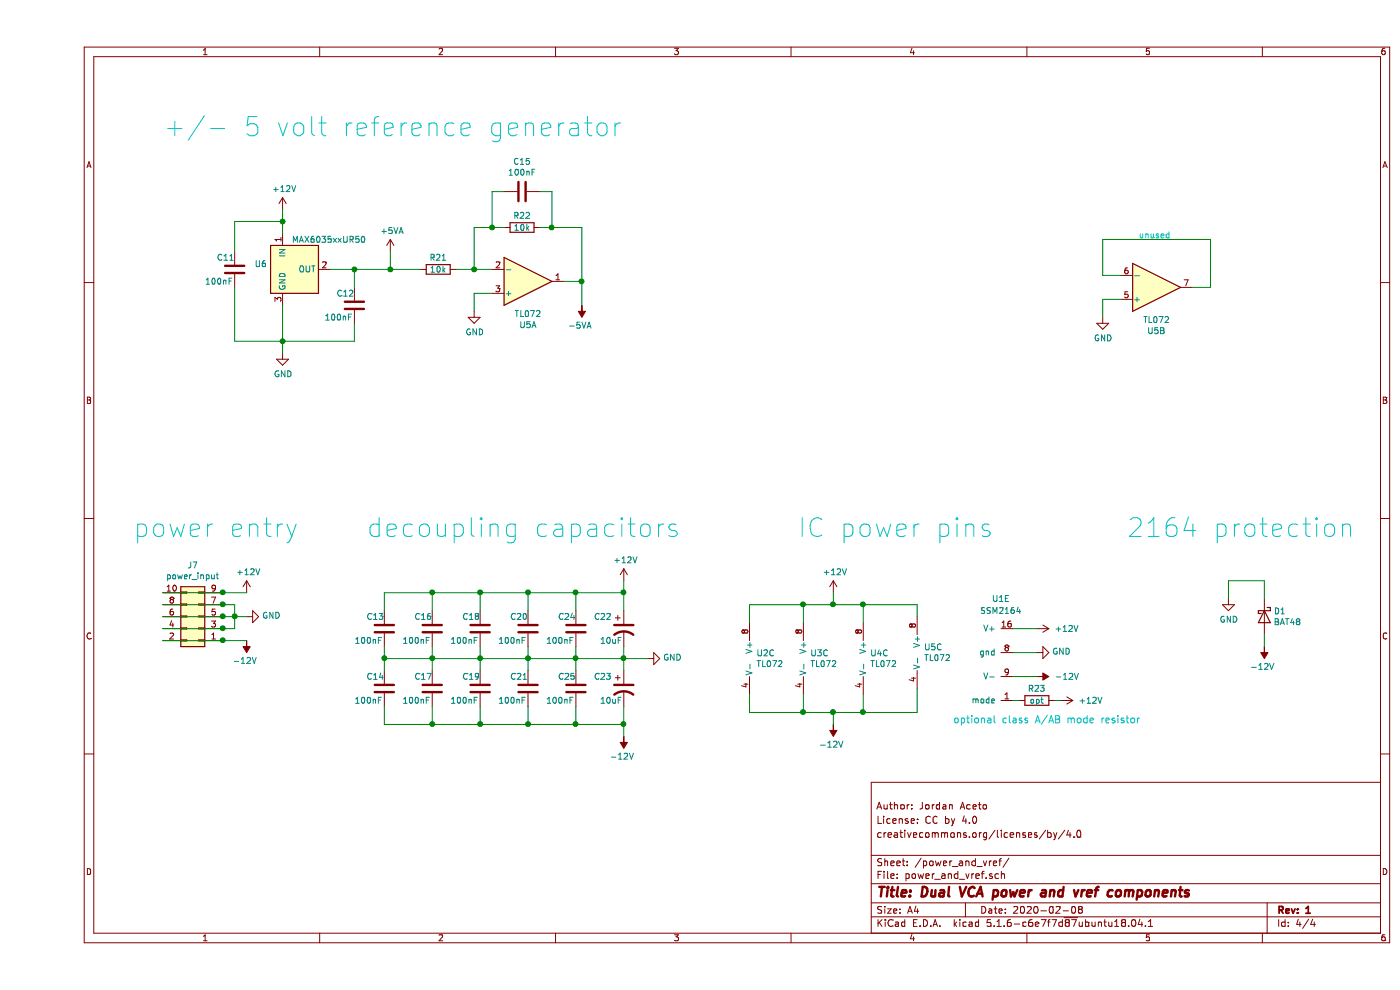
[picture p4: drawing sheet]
EESchema Schematic File Version 4
EELAYER 30 0
EELAYER END
$Descr A4 11693 8268
encoding utf-8
Sheet 4 4
Title "Dual VCA power and vref components"
Date "2020-02-08"
Rev "1"
Comp ""
Comment1 "creativecommons.org/licenses/by/4.0"
Comment2 "License: CC by 4.0"
Comment3 "Author: Jordan Aceto"
Comment4 ""
$EndDescr
$Comp
L dual_VCA:SSM2164 U?
U 5 1
P 8050 5450
AR Path="/5E6E7297" Ref="U?"  Part="5" 
AR Path="/5E6A7940/5E6E7297" Ref="U1"  Part="5" 
F 0 "U1" H 8050 5900 50  0000 C CNN
F 1 "SSM2164" H 8050 5800 50  0000 C CNN
F 2 "Package_DIP:DIP-16_W7.62mm" H 8150 5650 50  0001 C CNN
F 3 "" H 8150 5650 50  0001 C CNN
	5    8050 5450
	1    0    0    -1  
$EndComp
$Comp
L Amplifier_Operational:TL072 U?
U 3 1
P 6500 5500
AR Path="/5E6E729D" Ref="U?"  Part="3" 
AR Path="/5E6A7940/5E6E729D" Ref="U3"  Part="3" 
F 0 "U3" H 6458 5546 50  0000 L CNN
F 1 "TL072" H 6458 5455 50  0000 L CNN
F 2 "Package_DIP:DIP-8_W7.62mm" H 6500 5500 50  0001 C CNN
F 3 "http://www.ti.com/lit/ds/symlink/tl071.pdf" H 6500 5500 50  0001 C CNN
	3    6500 5500
	1    0    0    -1  
$EndComp
$Comp
L Amplifier_Operational:TL072 U?
U 3 1
P 7000 5500
AR Path="/5E6E72A3" Ref="U?"  Part="3" 
AR Path="/5E6A7940/5E6E72A3" Ref="U4"  Part="3" 
F 0 "U4" H 6958 5546 50  0000 L CNN
F 1 "TL072" H 6958 5455 50  0000 L CNN
F 2 "Package_DIP:DIP-8_W7.62mm" H 7000 5500 50  0001 C CNN
F 3 "http://www.ti.com/lit/ds/symlink/tl071.pdf" H 7000 5500 50  0001 C CNN
	3    7000 5500
	1    0    0    -1  
$EndComp
$Comp
L Connector_Generic:Conn_02x05_Odd_Even J?
U 1 1
P 1350 5150
AR Path="/5E6E72A9" Ref="J?"  Part="1" 
AR Path="/5E6A7940/5E6E72A9" Ref="J7"  Part="1" 
F 0 "J7" H 1400 4725 50  0000 C CNN
F 1 "power_input" H 1400 4816 50  0000 C CNN
F 2 "Connector_PinHeader_2.54mm:PinHeader_2x05_P2.54mm_Vertical" H 1350 5150 50  0001 C CNN
F 3 "~" H 1350 5150 50  0001 C CNN
	1    1350 5150
	-1   0    0    1   
$EndComp
$Comp
L Device:C C?
U 1 1
P 4100 5250
AR Path="/5E6E72AF" Ref="C?"  Part="1" 
AR Path="/5E6A7940/5E6E72AF" Ref="C20"  Part="1" 
F 0 "C20" H 3950 5350 50  0000 L CNN
F 1 "100nF" H 3850 5150 50  0000 L CNN
F 2 "Capacitor_SMD:C_0805_2012Metric_Pad1.15x1.40mm_HandSolder" H 4138 5100 50  0001 C CNN
F 3 "~" H 4100 5250 50  0001 C CNN
	1    4100 5250
	1    0    0    -1  
$EndComp
$Comp
L Device:C C?
U 1 1
P 4100 5750
AR Path="/5E6E72B5" Ref="C?"  Part="1" 
AR Path="/5E6A7940/5E6E72B5" Ref="C21"  Part="1" 
F 0 "C21" H 3950 5850 50  0000 L CNN
F 1 "100nF" H 3850 5650 50  0000 L CNN
F 2 "Capacitor_SMD:C_0805_2012Metric_Pad1.15x1.40mm_HandSolder" H 4138 5600 50  0001 C CNN
F 3 "~" H 4100 5750 50  0001 C CNN
	1    4100 5750
	1    0    0    -1  
$EndComp
Wire Wire Line
	6900 5200 6900 5050
Wire Wire Line
	6400 5050 6400 5200
Connection ~ 6900 5050
Wire Wire Line
	6900 5050 6650 5050
Wire Wire Line
	6400 5800 6400 5950
Wire Wire Line
	6900 5950 6900 5800
Wire Wire Line
	6650 6050 6650 5950
$Comp
L Device:CP1 C?
U 1 1
P 4900 5250
AR Path="/5E6E72CF" Ref="C?"  Part="1" 
AR Path="/5E6A7940/5E6E72CF" Ref="C22"  Part="1" 
F 0 "C22" H 4650 5350 50  0000 L CNN
F 1 "10uF" H 4700 5150 50  0000 L CNN
F 2 "Capacitor_THT:CP_Radial_D6.3mm_P2.50mm" H 4900 5250 50  0001 C CNN
F 3 "~" H 4900 5250 50  0001 C CNN
	1    4900 5250
	1    0    0    -1  
$EndComp
$Comp
L Device:CP1 C?
U 1 1
P 4900 5750
AR Path="/5E6E72D5" Ref="C?"  Part="1" 
AR Path="/5E6A7940/5E6E72D5" Ref="C23"  Part="1" 
F 0 "C23" H 4650 5850 50  0000 L CNN
F 1 "10uF" H 4700 5650 50  0000 L CNN
F 2 "Capacitor_THT:CP_Radial_D6.3mm_P2.50mm" H 4900 5750 50  0001 C CNN
F 3 "~" H 4900 5750 50  0001 C CNN
	1    4900 5750
	1    0    0    -1  
$EndComp
Wire Wire Line
	4900 5600 4900 5500
Wire Wire Line
	4100 5600 4100 5500
Wire Wire Line
	4100 5500 4500 5500
Connection ~ 4100 5500
Wire Wire Line
	4100 5500 4100 5400
Connection ~ 4900 5500
Wire Wire Line
	4900 5500 4900 5400
Wire Wire Line
	4100 5100 4100 4950
Wire Wire Line
	4100 4950 4500 4950
Wire Wire Line
	4100 5900 4100 6050
Wire Wire Line
	4100 6050 4500 6050
Wire Wire Line
	6900 5950 6650 5950
Connection ~ 6900 5950
$Comp
L power:GND #PWR?
U 1 1
P 5100 5500
AR Path="/5E6E72FA" Ref="#PWR?"  Part="1" 
AR Path="/5E6A7940/5E6E72FA" Ref="#PWR031"  Part="1" 
F 0 "#PWR031" H 5100 5250 50  0001 C CNN
F 1 "GND" V 5105 5372 50  0000 R CNN
F 2 "" H 5100 5500 50  0001 C CNN
F 3 "" H 5100 5500 50  0001 C CNN
	1    5100 5500
	0    -1   -1   0   
$EndComp
Wire Wire Line
	5100 5500 4900 5500
$Comp
L power:GND #PWR?
U 1 1
P 8350 5450
AR Path="/5E6E7301" Ref="#PWR?"  Part="1" 
AR Path="/5E6A7940/5E6E7301" Ref="#PWR033"  Part="1" 
F 0 "#PWR033" H 8350 5200 50  0001 C CNN
F 1 "GND" V 8355 5322 50  0000 R CNN
F 2 "" H 8350 5450 50  0001 C CNN
F 3 "" H 8350 5450 50  0001 C CNN
	1    8350 5450
	0    -1   -1   0   
$EndComp
Wire Wire Line
	8350 5250 8150 5250
Wire Wire Line
	8350 5450 8150 5450
Wire Wire Line
	8350 5650 8150 5650
$Comp
L Device:R R?
U 1 1
P 8350 5850
AR Path="/5E6E7316" Ref="R?"  Part="1" 
AR Path="/5E6A7940/5E6E7316" Ref="R23"  Part="1" 
F 0 "R23" V 8250 5850 50  0000 C CNN
F 1 "opt" V 8350 5850 50  0000 C CNN
F 2 "Resistor_THT:R_Axial_DIN0207_L6.3mm_D2.5mm_P10.16mm_Horizontal" V 8280 5850 50  0001 C CNN
F 3 "~" H 8350 5850 50  0001 C CNN
	1    8350 5850
	0    1    1    0   
$EndComp
Wire Wire Line
	8200 5850 8150 5850
Wire Wire Line
	8550 5850 8500 5850
$Comp
L power:GND #PWR?
U 1 1
P 1750 5150
AR Path="/5E6E7324" Ref="#PWR?"  Part="1" 
AR Path="/5E6A7940/5E6E7324" Ref="#PWR022"  Part="1" 
F 0 "#PWR022" H 1750 4900 50  0001 C CNN
F 1 "GND" V 1755 5022 50  0000 R CNN
F 2 "" H 1750 5150 50  0001 C CNN
F 3 "" H 1750 5150 50  0001 C CNN
	1    1750 5150
	0    -1   -1   0   
$EndComp
Wire Wire Line
	1750 4950 1550 4950
Wire Wire Line
	1750 5150 1650 5150
Wire Wire Line
	1750 5350 1550 5350
Wire Wire Line
	1550 5050 1650 5050
Wire Wire Line
	1650 5050 1650 5150
Connection ~ 1650 5150
Wire Wire Line
	1650 5150 1550 5150
Wire Wire Line
	1650 5150 1650 5250
Wire Wire Line
	1650 5250 1550 5250
Wire Wire Line
	1550 5050 1050 5050
Connection ~ 1550 5050
Wire Wire Line
	1550 5150 1050 5150
Connection ~ 1550 5150
Wire Wire Line
	1550 5250 1050 5250
Connection ~ 1550 5250
Wire Wire Line
	1550 5350 1050 5350
Connection ~ 1550 5350
Wire Wire Line
	1550 4950 1050 4950
Connection ~ 1550 4950
$Comp
L Device:C C?
U 1 1
P 3300 5250
AR Path="/5E6E7349" Ref="C?"  Part="1" 
AR Path="/5E48E312/5E6E7349" Ref="C?"  Part="1" 
AR Path="/5E6A7940/5E6E7349" Ref="C16"  Part="1" 
F 0 "C16" H 3150 5350 50  0000 L CNN
F 1 "100nF" H 3050 5150 50  0000 L CNN
F 2 "Capacitor_SMD:C_0805_2012Metric_Pad1.15x1.40mm_HandSolder" H 3338 5100 50  0001 C CNN
F 3 "~" H 3300 5250 50  0001 C CNN
	1    3300 5250
	1    0    0    -1  
$EndComp
$Comp
L Device:C C?
U 1 1
P 3300 5750
AR Path="/5E6E734F" Ref="C?"  Part="1" 
AR Path="/5E48E312/5E6E734F" Ref="C?"  Part="1" 
AR Path="/5E6A7940/5E6E734F" Ref="C17"  Part="1" 
F 0 "C17" H 3150 5850 50  0000 L CNN
F 1 "100nF" H 3050 5650 50  0000 L CNN
F 2 "Capacitor_SMD:C_0805_2012Metric_Pad1.15x1.40mm_HandSolder" H 3338 5600 50  0001 C CNN
F 3 "~" H 3300 5750 50  0001 C CNN
	1    3300 5750
	1    0    0    -1  
$EndComp
Wire Wire Line
	3700 5600 3700 5500
Wire Wire Line
	3300 5600 3300 5500
Wire Wire Line
	3300 5500 3700 5500
Connection ~ 3300 5500
Wire Wire Line
	3300 5500 3300 5400
Connection ~ 3700 5500
Wire Wire Line
	3700 5500 3700 5400
Wire Wire Line
	3300 5100 3300 4950
Wire Wire Line
	3700 4950 3700 5100
Wire Wire Line
	3300 5900 3300 6050
Wire Wire Line
	3700 6050 3700 5900
$Comp
L Device:C C?
U 1 1
P 3700 5250
AR Path="/5E6E7360" Ref="C?"  Part="1" 
AR Path="/5E48E312/5E6E7360" Ref="C?"  Part="1" 
AR Path="/5E6A7940/5E6E7360" Ref="C18"  Part="1" 
F 0 "C18" H 3550 5350 50  0000 L CNN
F 1 "100nF" H 3450 5150 50  0000 L CNN
F 2 "Capacitor_SMD:C_0805_2012Metric_Pad1.15x1.40mm_HandSolder" H 3738 5100 50  0001 C CNN
F 3 "~" H 3700 5250 50  0001 C CNN
	1    3700 5250
	1    0    0    -1  
$EndComp
$Comp
L Device:C C?
U 1 1
P 3700 5750
AR Path="/5E6E7366" Ref="C?"  Part="1" 
AR Path="/5E48E312/5E6E7366" Ref="C?"  Part="1" 
AR Path="/5E6A7940/5E6E7366" Ref="C19"  Part="1" 
F 0 "C19" H 3550 5850 50  0000 L CNN
F 1 "100nF" H 3450 5650 50  0000 L CNN
F 2 "Capacitor_SMD:C_0805_2012Metric_Pad1.15x1.40mm_HandSolder" H 3738 5600 50  0001 C CNN
F 3 "~" H 3700 5750 50  0001 C CNN
	1    3700 5750
	1    0    0    -1  
$EndComp
Wire Wire Line
	2900 4950 2900 5100
Wire Wire Line
	2900 6050 2900 5900
$Comp
L Device:C C?
U 1 1
P 2900 5250
AR Path="/5E6E736E" Ref="C?"  Part="1" 
AR Path="/5E48E312/5E6E736E" Ref="C?"  Part="1" 
AR Path="/5E6A7940/5E6E736E" Ref="C13"  Part="1" 
F 0 "C13" H 2750 5350 50  0000 L CNN
F 1 "100nF" H 2650 5150 50  0000 L CNN
F 2 "Capacitor_SMD:C_0805_2012Metric_Pad1.15x1.40mm_HandSolder" H 2938 5100 50  0001 C CNN
F 3 "~" H 2900 5250 50  0001 C CNN
	1    2900 5250
	1    0    0    -1  
$EndComp
$Comp
L Device:C C?
U 1 1
P 2900 5750
AR Path="/5E6E7374" Ref="C?"  Part="1" 
AR Path="/5E48E312/5E6E7374" Ref="C?"  Part="1" 
AR Path="/5E6A7940/5E6E7374" Ref="C14"  Part="1" 
F 0 "C14" H 2750 5850 50  0000 L CNN
F 1 "100nF" H 2650 5650 50  0000 L CNN
F 2 "Capacitor_SMD:C_0805_2012Metric_Pad1.15x1.40mm_HandSolder" H 2938 5600 50  0001 C CNN
F 3 "~" H 2900 5750 50  0001 C CNN
	1    2900 5750
	1    0    0    -1  
$EndComp
Wire Wire Line
	3300 4950 3700 4950
Wire Wire Line
	3300 6050 3700 6050
Wire Wire Line
	2900 5400 2900 5500
Wire Wire Line
	4100 4950 3700 4950
Connection ~ 4100 4950
Connection ~ 3700 4950
Wire Wire Line
	3300 4950 2900 4950
Connection ~ 3300 4950
Wire Wire Line
	3300 5500 2900 5500
Connection ~ 2900 5500
Wire Wire Line
	2900 5500 2900 5600
Wire Wire Line
	4100 5500 3700 5500
Wire Wire Line
	4100 6050 3700 6050
Connection ~ 4100 6050
Connection ~ 3700 6050
Wire Wire Line
	3300 6050 2900 6050
Connection ~ 3300 6050
$Comp
L Amplifier_Operational:TL072 U?
U 3 1
P 6050 5500
AR Path="/5E6E738B" Ref="U?"  Part="3" 
AR Path="/5E6A7940/5E6E738B" Ref="U2"  Part="3" 
F 0 "U2" H 6008 5546 50  0000 L CNN
F 1 "TL072" H 6008 5455 50  0000 L CNN
F 2 "Package_DIP:DIP-8_W7.62mm" H 6050 5500 50  0001 C CNN
F 3 "http://www.ti.com/lit/ds/symlink/tl071.pdf" H 6050 5500 50  0001 C CNN
	3    6050 5500
	1    0    0    -1  
$EndComp
Wire Wire Line
	6400 5050 5950 5050
Wire Wire Line
	5950 5050 5950 5200
Connection ~ 6400 5050
Wire Wire Line
	6400 5950 5950 5950
Wire Wire Line
	5950 5950 5950 5800
Connection ~ 6400 5950
$Comp
L Reference_Voltage:MAX6035xxUR50 U6
U 1 1
P 2150 2250
F 0 "U6" H 1921 2296 50  0000 R CNN
F 1 "MAX6035xxUR50" H 2750 2500 50  0000 R CNN
F 2 "Package_TO_SOT_SMD:SOT-23_Handsoldering" H 2250 1950 50  0001 C CIN
F 3 "https://datasheets.maximintegrated.com/en/ds/MAX6035.pdf" H 2250 1900 50  0001 C CIN
	1    2150 2250
	1    0    0    -1  
$EndComp
Wire Wire Line
	2050 1750 2050 1850
$Comp
L power:GND #PWR025
U 1 1
P 2050 2950
F 0 "#PWR025" H 2050 2700 50  0001 C CNN
F 1 "GND" H 2055 2777 50  0000 C CNN
F 2 "" H 2050 2950 50  0001 C CNN
F 3 "" H 2050 2950 50  0001 C CNN
	1    2050 2950
	1    0    0    -1  
$EndComp
Wire Wire Line
	2050 2950 2050 2850
$Comp
L Device:C C?
U 1 1
P 1650 2250
AR Path="/5E79C4F0" Ref="C?"  Part="1" 
AR Path="/5E48E312/5E79C4F0" Ref="C?"  Part="1" 
AR Path="/5E6A7940/5E79C4F0" Ref="C11"  Part="1" 
F 0 "C11" H 1500 2350 50  0000 L CNN
F 1 "100nF" H 1400 2150 50  0000 L CNN
F 2 "Capacitor_THT:C_Rect_L7.2mm_W2.5mm_P5.00mm_FKS2_FKP2_MKS2_MKP2" H 1688 2100 50  0001 C CNN
F 3 "~" H 1650 2250 50  0001 C CNN
	1    1650 2250
	1    0    0    -1  
$EndComp
Wire Wire Line
	2050 1850 1650 1850
Wire Wire Line
	1650 1850 1650 2100
Connection ~ 2050 1850
Wire Wire Line
	2050 1850 2050 1950
Wire Wire Line
	1650 2400 1650 2850
Wire Wire Line
	1650 2850 2050 2850
Connection ~ 2050 2850
Wire Wire Line
	2050 2850 2050 2550
$Comp
L Device:C C?
U 1 1
P 2650 2550
AR Path="/5E7A3FC7" Ref="C?"  Part="1" 
AR Path="/5E48E312/5E7A3FC7" Ref="C?"  Part="1" 
AR Path="/5E6A7940/5E7A3FC7" Ref="C12"  Part="1" 
F 0 "C12" H 2500 2650 50  0000 L CNN
F 1 "100nF" H 2400 2450 50  0000 L CNN
F 2 "Capacitor_THT:C_Rect_L7.2mm_W2.5mm_P5.00mm_FKS2_FKP2_MKS2_MKP2" H 2688 2400 50  0001 C CNN
F 3 "~" H 2650 2550 50  0001 C CNN
	1    2650 2550
	1    0    0    -1  
$EndComp
Wire Wire Line
	2650 2400 2650 2250
Wire Wire Line
	2650 2250 2450 2250
Wire Wire Line
	2650 2700 2650 2850
Wire Wire Line
	2650 2850 2050 2850
$Comp
L Amplifier_Operational:TL072 U5
U 3 1
P 7450 5450
F 0 "U5" H 7408 5496 50  0000 L CNN
F 1 "TL072" H 7408 5405 50  0000 L CNN
F 2 "Package_DIP:DIP-8_W7.62mm" H 7450 5450 50  0001 C CNN
F 3 "http://www.ti.com/lit/ds/symlink/tl071.pdf" H 7450 5450 50  0001 C CNN
	3    7450 5450
	1    0    0    -1  
$EndComp
Wire Wire Line
	7350 5150 7350 5050
Wire Wire Line
	7350 5050 6900 5050
Wire Wire Line
	7350 5750 7350 5950
Wire Wire Line
	7350 5950 6900 5950
$Comp
L Amplifier_Operational:TL072 U5
U 2 1
P 9350 2400
F 0 "U5" H 9350 2767 50  0000 C CNN
F 1 "TL072" H 9350 2676 50  0000 C CNN
F 2 "Package_DIP:DIP-8_W7.62mm" H 9350 2400 50  0001 C CNN
F 3 "http://www.ti.com/lit/ds/symlink/tl071.pdf" H 9350 2400 50  0001 C CNN
	2    9350 2400
	1    0    0    1   
$EndComp
$Comp
L Amplifier_Operational:TL072 U5
U 1 1
P 4100 2350
F 0 "U5" H 4100 2717 50  0000 C CNN
F 1 "TL072" H 4100 2626 50  0000 C CNN
F 2 "Package_DIP:DIP-8_W7.62mm" H 4100 2350 50  0001 C CNN
F 3 "http://www.ti.com/lit/ds/symlink/tl071.pdf" H 4100 2350 50  0001 C CNN
	1    4100 2350
	1    0    0    1   
$EndComp
$Comp
L power:GND #PWR027
U 1 1
P 3650 2600
F 0 "#PWR027" H 3650 2350 50  0001 C CNN
F 1 "GND" H 3655 2427 50  0000 C CNN
F 2 "" H 3650 2600 50  0001 C CNN
F 3 "" H 3650 2600 50  0001 C CNN
	1    3650 2600
	1    0    0    -1  
$EndComp
Wire Wire Line
	3650 2450 3800 2450
Wire Wire Line
	3650 2450 3650 2600
$Comp
L power:GND #PWR036
U 1 1
P 8900 2650
F 0 "#PWR036" H 8900 2400 50  0001 C CNN
F 1 "GND" H 8905 2477 50  0000 C CNN
F 2 "" H 8900 2650 50  0001 C CNN
F 3 "" H 8900 2650 50  0001 C CNN
	1    8900 2650
	1    0    0    -1  
$EndComp
Wire Wire Line
	8900 2500 9050 2500
Wire Wire Line
	8900 2500 8900 2650
Wire Wire Line
	9050 2300 8900 2300
Wire Wire Line
	8900 2300 8900 2000
Wire Wire Line
	8900 2000 9800 2000
Wire Wire Line
	9800 2000 9800 2400
Wire Wire Line
	9800 2400 9650 2400
$Comp
L Device:R R22
U 1 1
P 4050 1900
F 0 "R22" V 3950 1900 50  0000 C CNN
F 1 "10k" V 4050 1900 50  0000 C CNN
F 2 "Resistor_THT:R_Axial_DIN0207_L6.3mm_D2.5mm_P10.16mm_Horizontal" V 3980 1900 50  0001 C CNN
F 3 "~" H 4050 1900 50  0001 C CNN
	1    4050 1900
	0    1    1    0   
$EndComp
$Comp
L Device:R R21
U 1 1
P 3350 2250
F 0 "R21" V 3250 2250 50  0000 C CNN
F 1 "10k" V 3350 2250 50  0000 C CNN
F 2 "Resistor_THT:R_Axial_DIN0207_L6.3mm_D2.5mm_P10.16mm_Horizontal" V 3280 2250 50  0001 C CNN
F 3 "~" H 3350 2250 50  0001 C CNN
	1    3350 2250
	0    1    1    0   
$EndComp
Wire Wire Line
	3800 2250 3650 2250
Wire Wire Line
	3650 2250 3650 1900
Wire Wire Line
	3650 1900 3800 1900
Connection ~ 3650 2250
Wire Wire Line
	3650 2250 3500 2250
Wire Wire Line
	4400 2350 4550 2350
Wire Wire Line
	4550 2350 4550 1900
Wire Wire Line
	4550 1900 4300 1900
$Comp
L Device:C C15
U 1 1
P 4050 1600
F 0 "C15" V 3798 1600 50  0000 C CNN
F 1 "100nF" V 3889 1600 50  0000 C CNN
F 2 "Capacitor_THT:C_Rect_L7.2mm_W2.5mm_P5.00mm_FKS2_FKP2_MKS2_MKP2" H 4088 1450 50  0001 C CNN
F 3 "~" H 4050 1600 50  0001 C CNN
	1    4050 1600
	0    1    1    0   
$EndComp
Wire Wire Line
	3900 1600 3800 1600
Wire Wire Line
	3800 1600 3800 1900
Connection ~ 3800 1900
Wire Wire Line
	3800 1900 3900 1900
Wire Wire Line
	4200 1600 4300 1600
Wire Wire Line
	4300 1600 4300 1900
Connection ~ 4300 1900
Wire Wire Line
	4300 1900 4200 1900
Wire Wire Line
	3200 2250 2950 2250
Connection ~ 2650 2250
$Comp
L power:+5VA #PWR026
U 1 1
P 2950 2100
F 0 "#PWR026" H 2950 1950 50  0001 C CNN
F 1 "+5VA" H 2965 2273 50  0000 C CNN
F 2 "" H 2950 2100 50  0001 C CNN
F 3 "" H 2950 2100 50  0001 C CNN
	1    2950 2100
	1    0    0    -1  
$EndComp
Wire Wire Line
	2950 2100 2950 2250
Connection ~ 2950 2250
Wire Wire Line
	2950 2250 2650 2250
$Comp
L power:-5VA #PWR028
U 1 1
P 4550 2550
F 0 "#PWR028" H 4550 2650 50  0001 C CNN
F 1 "-5VA" H 4565 2723 50  0000 C CNN
F 2 "" H 4550 2550 50  0001 C CNN
F 3 "" H 4550 2550 50  0001 C CNN
	1    4550 2550
	-1   0    0    1   
$EndComp
Wire Wire Line
	4550 2550 4550 2350
Connection ~ 4550 2350
Wire Wire Line
	6650 4950 6650 5050
Connection ~ 6650 5050
Wire Wire Line
	6650 5050 6400 5050
Connection ~ 6650 5950
Wire Wire Line
	6650 5950 6400 5950
Text Notes 9200 2000 0    50   ~ 0
unused
Text Notes 2750 4500 0    157  ~ 0
decoupling capacitors
Text Notes 6350 4500 0    157  ~ 0
IC power pins
Text Notes 1050 1150 0    157  ~ 0
+/- 5 volt reference generator
Text Notes 800  4500 0    157  ~ 0
power entry
$Comp
L Device:D_Schottky D1
U 1 1
P 10250 5150
F 0 "D1" V 10204 5229 50  0000 L CNN
F 1 "BAT48" V 10295 5229 50  0000 L CNN
F 2 "Diode_THT:D_A-405_P10.16mm_Horizontal" H 10250 5150 50  0001 C CNN
F 3 "~" H 10250 5150 50  0001 C CNN
	1    10250 5150
	0    1    1    0   
$EndComp
Wire Wire Line
	10250 5400 10250 5300
$Comp
L power:GND #PWR0116
U 1 1
P 9950 5000
F 0 "#PWR0116" H 9950 4750 50  0001 C CNN
F 1 "GND" H 9955 4827 50  0000 C CNN
F 2 "" H 9950 5000 50  0001 C CNN
F 3 "" H 9950 5000 50  0001 C CNN
	1    9950 5000
	1    0    0    -1  
$EndComp
Wire Wire Line
	9950 5000 9950 4850
Wire Wire Line
	9950 4850 10250 4850
Wire Wire Line
	10250 4850 10250 5000
Text Notes 9100 4500 0    157  ~ 0
2164 protection
Wire Wire Line
	4900 4850 4900 4950
Wire Wire Line
	4900 5900 4900 6050
$Comp
L Device:C C?
U 1 1
P 4500 5250
AR Path="/5EFBB7A0" Ref="C?"  Part="1" 
AR Path="/5E6A7940/5EFBB7A0" Ref="C24"  Part="1" 
F 0 "C24" H 4350 5350 50  0000 L CNN
F 1 "100nF" H 4250 5150 50  0000 L CNN
F 2 "Capacitor_SMD:C_0805_2012Metric_Pad1.15x1.40mm_HandSolder" H 4538 5100 50  0001 C CNN
F 3 "~" H 4500 5250 50  0001 C CNN
	1    4500 5250
	1    0    0    -1  
$EndComp
$Comp
L Device:C C?
U 1 1
P 4500 5750
AR Path="/5EFBC578" Ref="C?"  Part="1" 
AR Path="/5E6A7940/5EFBC578" Ref="C25"  Part="1" 
F 0 "C25" H 4350 5850 50  0000 L CNN
F 1 "100nF" H 4250 5650 50  0000 L CNN
F 2 "Capacitor_SMD:C_0805_2012Metric_Pad1.15x1.40mm_HandSolder" H 4538 5600 50  0001 C CNN
F 3 "~" H 4500 5750 50  0001 C CNN
	1    4500 5750
	1    0    0    -1  
$EndComp
Wire Wire Line
	4500 5600 4500 5500
Wire Wire Line
	4500 5500 4500 5400
Connection ~ 4500 5500
Wire Wire Line
	4500 5100 4500 4950
Wire Wire Line
	4500 5900 4500 6050
Wire Wire Line
	4500 4950 4900 4950
Connection ~ 4500 4950
Connection ~ 4900 4950
Wire Wire Line
	4900 4950 4900 5100
Wire Wire Line
	4500 5500 4900 5500
Wire Wire Line
	4500 6050 4900 6050
Connection ~ 4500 6050
Connection ~ 4900 6050
Wire Wire Line
	4900 6050 4900 6150
$Comp
L power:+12V #PWR0101
U 1 1
P 2050 1750
F 0 "#PWR0101" H 2050 1600 50  0001 C CNN
F 1 "+12V" H 2065 1923 50  0000 C CNN
F 2 "" H 2050 1750 50  0001 C CNN
F 3 "" H 2050 1750 50  0001 C CNN
	1    2050 1750
	1    0    0    -1  
$EndComp
$Comp
L power:+12V #PWR0102
U 1 1
P 1750 4950
F 0 "#PWR0102" H 1750 4800 50  0001 C CNN
F 1 "+12V" H 1765 5123 50  0000 C CNN
F 2 "" H 1750 4950 50  0001 C CNN
F 3 "" H 1750 4950 50  0001 C CNN
	1    1750 4950
	1    0    0    -1  
$EndComp
$Comp
L power:+12V #PWR0115
U 1 1
P 4900 4850
F 0 "#PWR0115" H 4900 4700 50  0001 C CNN
F 1 "+12V" H 4915 5023 50  0000 C CNN
F 2 "" H 4900 4850 50  0001 C CNN
F 3 "" H 4900 4850 50  0001 C CNN
	1    4900 4850
	1    0    0    -1  
$EndComp
$Comp
L power:+12V #PWR0117
U 1 1
P 6650 4950
F 0 "#PWR0117" H 6650 4800 50  0001 C CNN
F 1 "+12V" H 6665 5123 50  0000 C CNN
F 2 "" H 6650 4950 50  0001 C CNN
F 3 "" H 6650 4950 50  0001 C CNN
	1    6650 4950
	1    0    0    -1  
$EndComp
$Comp
L power:+12V #PWR0118
U 1 1
P 8350 5250
F 0 "#PWR0118" H 8350 5100 50  0001 C CNN
F 1 "+12V" V 8350 5500 50  0000 C CNN
F 2 "" H 8350 5250 50  0001 C CNN
F 3 "" H 8350 5250 50  0001 C CNN
	1    8350 5250
	0    1    1    0   
$EndComp
$Comp
L power:+12V #PWR0119
U 1 1
P 8550 5850
F 0 "#PWR0119" H 8550 5700 50  0001 C CNN
F 1 "+12V" V 8550 6100 50  0000 C CNN
F 2 "" H 8550 5850 50  0001 C CNN
F 3 "" H 8550 5850 50  0001 C CNN
	1    8550 5850
	0    1    1    0   
$EndComp
$Comp
L power:-12V #PWR0120
U 1 1
P 1750 5350
F 0 "#PWR0120" H 1750 5450 50  0001 C CNN
F 1 "-12V" H 1765 5523 50  0000 C CNN
F 2 "" H 1750 5350 50  0001 C CNN
F 3 "" H 1750 5350 50  0001 C CNN
	1    1750 5350
	-1   0    0    1   
$EndComp
$Comp
L power:-12V #PWR0121
U 1 1
P 4900 6150
F 0 "#PWR0121" H 4900 6250 50  0001 C CNN
F 1 "-12V" H 4915 6323 50  0000 C CNN
F 2 "" H 4900 6150 50  0001 C CNN
F 3 "" H 4900 6150 50  0001 C CNN
	1    4900 6150
	-1   0    0    1   
$EndComp
$Comp
L power:-12V #PWR0122
U 1 1
P 6650 6050
F 0 "#PWR0122" H 6650 6150 50  0001 C CNN
F 1 "-12V" H 6665 6223 50  0000 C CNN
F 2 "" H 6650 6050 50  0001 C CNN
F 3 "" H 6650 6050 50  0001 C CNN
	1    6650 6050
	-1   0    0    1   
$EndComp
$Comp
L power:-12V #PWR0123
U 1 1
P 8350 5650
F 0 "#PWR0123" H 8350 5750 50  0001 C CNN
F 1 "-12V" V 8350 5800 50  0000 L CNN
F 2 "" H 8350 5650 50  0001 C CNN
F 3 "" H 8350 5650 50  0001 C CNN
	1    8350 5650
	0    1    1    0   
$EndComp
$Comp
L power:-12V #PWR0124
U 1 1
P 10250 5400
F 0 "#PWR0124" H 10250 5500 50  0001 C CNN
F 1 "-12V" H 10265 5573 50  0000 C CNN
F 2 "" H 10250 5400 50  0001 C CNN
F 3 "" H 10250 5400 50  0001 C CNN
	1    10250 5400
	-1   0    0    1   
$EndComp
Text Notes 7650 6050 0    59   ~ 0
optional class A/AB mode resistor
$EndSCHEMATC
